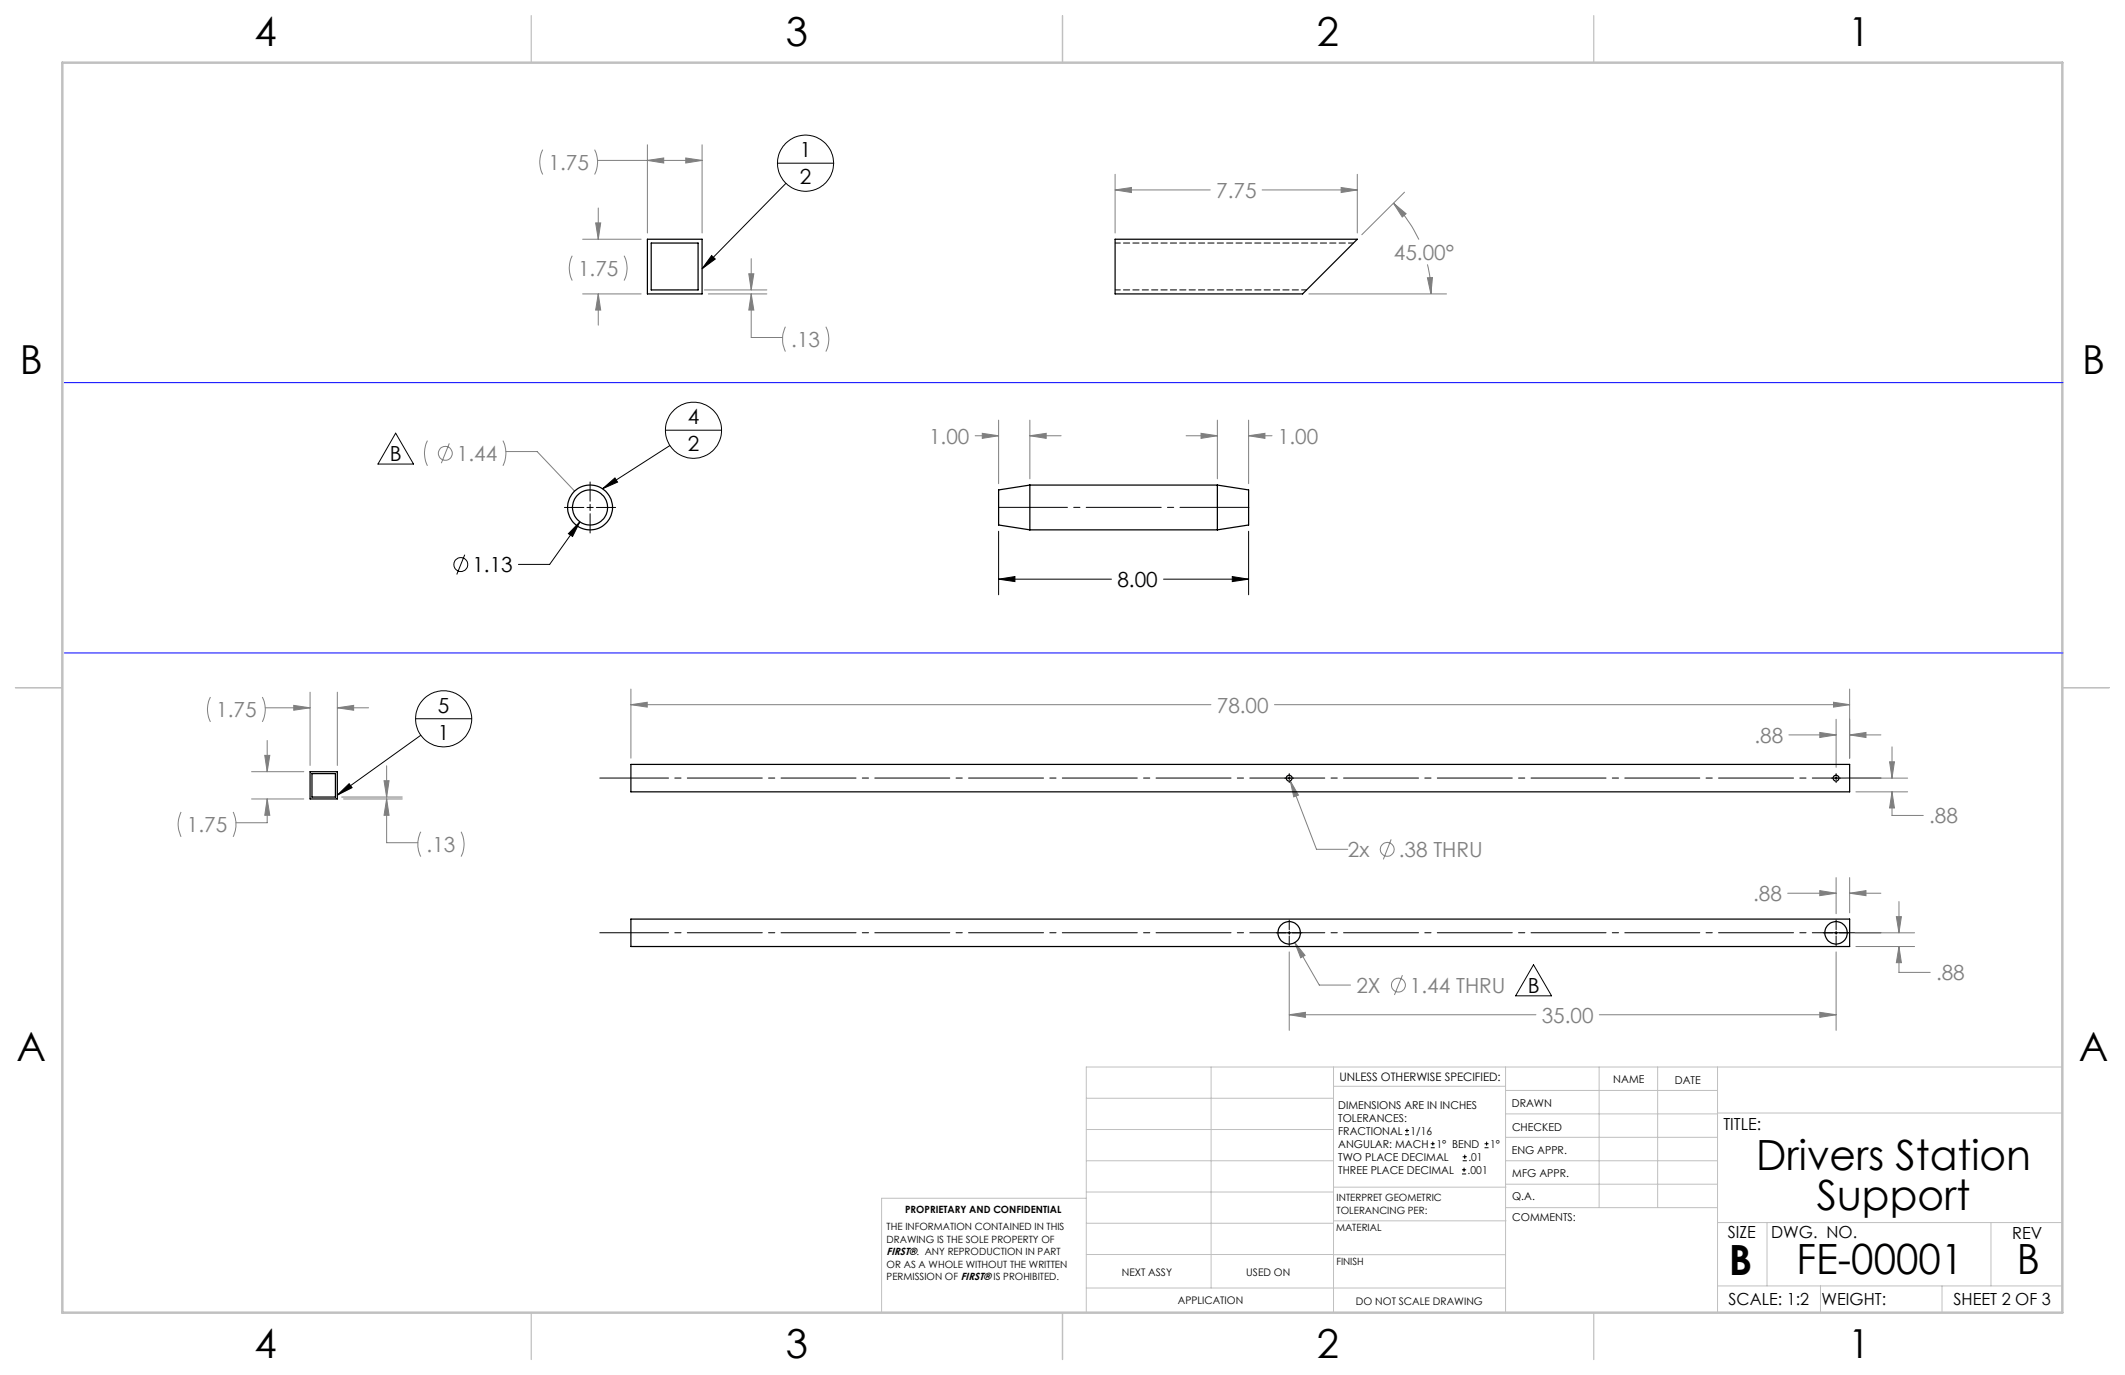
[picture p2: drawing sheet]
<svg xmlns="http://www.w3.org/2000/svg" width="432mm" height="279mm" viewBox="0 0 432 279" stroke-linecap="round" stroke-linejoin="round" font-family="sans-serif">
<g fill="none" stroke="#c0c0c0" stroke-width=".2">
<path d="M246.1 216.8v44.9M271 216.8v49.9M305.9 216.8v49.9M324.9 216.8v28.6M336.8 216.8v28.6M349 216.8v49.9M419.1 216.8h-198.4v49.9M220.7 235.9h50.3M220.7 229.5h50.3M220.7 223.2h50.3M271 220.7h34.9M305.9 231.1h43.1"/>
<path d="M305.9 226.3h43.1M305.9 221.6h43.1M305.9 235.9h43.1M349 226.2h70.1M220.7 248.6h50.3M220.7 242.2h50.3M220.7 254.9h50.3M220.7 243.5h-41.6v23.2M271 255h34.9M271 248.1h35M271 241.2h35M305.9 240.6h43.1"/>
<path d="M306 245.4h43M349 248.4h70.1M359.1 248.4v12.9M404.6 248.4v12.9M220.7 261.7h85.2M349 261.3h70.1M369.9 261.3v5.4M394.6 261.3v5.4"/>
</g>
<path d="M108 3.2v9.5M215.9 3.2v9.5M323.9 3.2v9.5M3.1 139.7h9.6M419.1 139.7h9.5M108 266.7v9.6M215.9 266.7v9.6M323.9 266.7v9.6" fill="none" stroke="#c0c0c0" stroke-width=".25"/>
<path d="M12.7 12.7h406.4v254h-406.4z" fill="none" stroke="#c0c0c0" stroke-width=".5"/>
<g fill="none" stroke="#000" stroke-width=".2">
<path d="M158 33.2h11.4M159.7 37.3l-17 17.3M144.6 51.9l.7 .7-2.6 2zM80.4 88l3.6 6.3h-7.2zM119.9 97.9v3.9M122.4 99.3l2.6-2.2 .5 .9zM135.2 87.4h11.4M136.1 90.5l-13.7 8.8M94.4 112.7l-1.6 4M114.7 103.1h3.9M117.8 106l-1.5 3-.8-.6zM117.8 106l-6.1 8.7h-6.4"/>
<path d="M119.3 103.1h1.2M119.9 102.5v1.3M119.9 104.4v3.9M121.2 103.1h3.9M202.9 117.7l3.3-.5v1zM202.9 107.9v13M202.9 117.7h22.9M236.4 117.7h17.3M250.4 117.2l3.3 .5-3.3 .5zM253.7 107.9v13M84.5 146h11.3M85.5 149.4l-17 12.2"/>
<path d="M261.1 158.1h.2M261.7 158.1h.6M262 157.2v.3M262 157.8v.6M262 158.7v.3M262.6 158.1h.3M372.2 158.1h.3M372.8 158.1h.6M373.1 157.2v.3M373.1 157.8v.6M373.1 158.7v.3M373.7 158.1h.3"/>
<path d="M68.5 161.6l2.4-2.4 .6 .9zM259.4 189.5h1.9M261.7 189.5h.6M262 186.9v2M262 189.2v.7M262 190.2v2M262.6 189.5h1.9M311.6 196l3.7 6.4h-7.3zM370.5 189.5h2M372.8 189.5h.6M373.1 186.9v2M373.1 189.2v.7"/>
<path d="M373.1 190.2v2M373.7 189.5h2"/>
<circle cx="163.7" cy="33.2" r="5.7"/>
<circle cx="140.9" cy="87.4" r="5.7"/>
<circle cx="93.6" cy="114.7" r="1.41"/>
<circle cx="90.2" cy="146.1" r="5.7"/>
</g>
<g fill="none" stroke="#7f7f7f" stroke-width=".2">
<path d="M110.3 30.4a5.6 5.6 0 0 0 0 5.1M120.8 30.4a5.6 5.6 0 0 1 0 5.1M121.4 32.6h21.3M131.6 32.6l3.3-.5v1zM131.6 29.4v17.9M139.3 32.1l3.4 .5-3.4 .5zM142.7 29.4v17.9M226.6 38.6l3.3-.5v1zM226.6 35.4v11.9M226.6 38.6h19.3M256.5 38.6h19.3M272.5 38.1l3.3 .5-3.3 .5z"/>
<path d="M275.8 35.4v11.9M285.4 39.1l-8.7 8.6M116.3 52a5.6 5.6 0 0 0 0 5M118.4 48.6h11.9M118.4 59.7h11.9M121 45.3h1.1l-.5 3.3zM121.6 59.7l.5 3.3h-1.1zM121.6 42.3v6.3M121.6 59.7v6.4M126.8 52a5.6 5.6 0 0 1 0 5M143.1 58.9h12.7M143.9 59.7h11.9"/>
<path d="M152.2 55.6h1l-.6 3.3zM152.6 59.7l.6 3.3h-1zM152.6 59.7v8.9h6.4M152.6 52.6v6.3M266 59.7h27.9M283.1 41.3l2.6 2.1-.8 .7zM283.1 41.3a28 28 0 0 1 5.2 7.4M290.1 56.4h1l-.3 3.3zM290.1 53.7a25.5 25.5 0 0 1 .7 6M159.6 66.4a5.9 5.9 0 0 0 0 5M167.8 66.4a5.6 5.6 0 0 1 0 5M86.9 89.5a5.7 5.7 0 0 0 0 5.2"/>
<path d="M91.3 90.1l-1.6 4M102.2 89.5a5.7 5.7 0 0 1 0 5.2M102.8 91.8h6.3l7.7 8M198.2 88.5h4.7M199.6 88.1l3.3 .4-3.3 .6zM202.9 85.4v12.9M209.3 88.5l3.3-.4v1zM209.3 85.4v11.9M209.3 88.5h6.3M241 88.5h6.4M244.1 88.1l3.3 .4-3.3 .6zM247.4 85.4v11.9"/>
<path d="M253.7 88.5l3.3-.4v1zM253.7 88.5h4.8M253.7 85.4v12.9M42.8 141.6a5.6 5.6 0 0 0 0 5.1M51.1 156.8h10.6M53.3 141.6a5.6 5.6 0 0 1 0 5.1M53.8 153.5h1l-.5 3.3zM53.9 143.8h9.1M54.3 150.5v6.3M59.7 143.3l3.3 .5-3.3 .5zM63 140.7v14.8M68.5 143.8l3.4-.5v1z"/>
<path d="M68.5 140.7v14.8M68.5 143.8h6.4M78 158.6h1.1l-.5 3.4zM78.6 155.6v6.4M128.2 143.2l3.3-.5v1zM128.2 140v14.1M128.2 143.2h117.9M259 143.2h116.8M262.2 158.7l1.6 2.9-.9 .3zM262.2 158.7l5.3 13.9h6.4M363.5 149.3h9.6M369.8 148.8l3.3 .5-3.3 .6z"/>
<path d="M372.6 142.7l3.2 .5-3.2 .5zM373.1 146.2v9.7M375.2 158.1h12.4M375.8 149.3l3.4-.5v1.1zM375.8 140v14.1M375.8 149.3h6.4M384 154.8h1l-.5 3.3zM384.5 151.8v6.3M36.8 165a5.6 5.6 0 0 0 0 5M47.4 165a5.9 5.9 0 0 1 0 5M51.1 162.3h10.6M54.3 162.3l.5 3.4h-1z"/>
<path d="M54.3 162.3v4.9h-6.4M69.4 162h12.3M69.8 162.3h11.9M78.6 162.3l.5 3.4h-1.1zM78.6 162.3v8.9h6.3M85.5 169a5.6 5.6 0 0 0 0 5.1M93.7 169a5.6 5.6 0 0 1 0 5.1M282.7 170.6l-1.6 4M373.1 178.3v7.4M375.8 178.3v7.2M377.1 160.9h10.5M384.5 160.9l.5 3.3h-1z"/>
<path d="M384.5 160.9v4.8h6.3M262 193.4v16M263.1 191.5l2.1 2.6-.9 .5zM263.1 191.5l5 8.7h6.3M285 198.2l-1.6 4M363.3 181.5h9.8M369.8 181l3.3 .5-3.3 .5zM373.1 193.4v16M375.8 181.5l3.4-.5v1zM375.8 181.5h6.4M376.9 189.5h12.1M377.1 192.3h11.9"/>
<path d="M385.3 186.3h1.1l-.5 3.2zM385.9 192.3l.5 3.3h-1.1zM385.9 192.3v5.3h6.3M385.9 183.2v6.3M262 206.2l3.3-.5v1zM262 206.2h50.1M325 206.2h48.1M369.8 205.7l3.3 .5-3.3 .5z"/>
<circle cx="90.5" cy="92.1" r="1.41"/>
<circle cx="281.9" cy="172.6" r="1.41"/>
<circle cx="284.2" cy="200.2" r="1.41"/>
</g>
<path d="M202.9 103.1h50.8M121.9 158.1h260.3M121.9 189.5h260.3" fill="none" stroke="#000" stroke-width=".2" stroke-dasharray="15.2 1.3 1.3 1.3" stroke-dashoffset="1.3"/>
<path d="M13.1 77.8h406.1M13.1 132.7h406.1" fill="none" stroke="#00f" stroke-width=".2"/>
<g fill="#000">
<path d="M144.6 51.9l.7 .7-2.6 2zM122.4 99.3l2.6-2.2 .5 .9zM68.5 161.6l2.4-2.4 .6 .9z"/>
<path d="M117.8 106l-2.3 2.4 .8 .6zM202.9 117.7l3.3-.5v1zM250.4 117.2l3.3 .5-3.3 .5z"/>
</g>
<path d="M139.3 32.1l3.4 .5-3.4 .5zM131.6 32.6l3.3-.5v1zM121 45.3h1.1l-.5 3.3zM121.6 59.7l.5 3.3h-1.1zM152.2 55.6h1l-.6 3.3zM152.6 59.7l.6 3.3h-1zM226.6 38.6l3.3-.5v1zM272.5 38.1l3.3 .5-3.3 .5zM290.1 56.4h1l-.3 3.3zM283.1 41.3l2.6 2.1-.8 .7zM209.3 88.5l3.3-.4v1zM199.6 88.1l3.3 .4-3.3 .6zM244.1 88.1l3.3 .4-3.3 .6zM253.7 88.5l3.3-.4v1zM68.5 143.8l3.4-.5v1zM59.7 143.3l3.3 .5-3.3 .5zM78 158.6h1.1l-.5 3.4zM78.6 162.3l.5 3.4h-1.1zM53.8 153.5h1l-.5 3.3zM54.3 162.3l.5 3.4h-1zM128.2 143.2l3.3-.5v1zM372.6 142.7l3.2 .5-3.2 .5zM369.8 148.8l3.3 .5-3.3 .6zM375.8 149.3l3.4-.5v1.1zM384 154.8h1l-.5 3.3zM384.5 160.9l.5 3.3h-1zM262.2 158.7l.7 3.2 .9-.3zM263.1 191.5l1.2 3.1 .9-.5zM262 206.2l3.3-.5v1zM369.8 205.7l3.3 .5-3.3 .5zM375.8 181.5l3.4-.5v1zM369.8 181l3.3 .5-3.3 .5zM385.3 186.3h1.1l-.5 3.2zM385.9 192.3l.5 3.3h-1.1z" fill="#7f7f7f"/>
<g fill="none" stroke="#000" stroke-width=".25">
<path d="M131.6 48.6h11.1v11.1h-11.1zM132.3 49.4h9.6v9.5h-9.6zM226.6 48.6h49.2l-11.1 11.1h-38.1zM209.3 98.6v9.1M209.3 98.6l-6.4 1v7.1l6.4 1M209.3 98.6h38.1M247.4 98.6v9.1M247.4 98.6l6.3 1v7.1l-6.3 1M209.3 107.7h38.1M63 156.8h5.5v5.5h-5.5zM63.4 157.2h4.8v4.8h-4.8zM128.2 155.3h247.6v5.6h-247.6z"/>
<path d="M128.2 186.8h247.6v5.5h-247.6z"/>
<circle cx="119.9" cy="103.1" r="4.6"/>
<circle cx="119.9" cy="103.1" r="3.6"/>
<circle cx="262" cy="158.1" r=".59"/>
<circle cx="373.1" cy="158.1" r=".59"/>
<circle cx="262" cy="189.5" r="2.28"/>
<circle cx="373.1" cy="189.5" r="2.28"/>
</g>
<path d="M226.6 49.4h48.4M226.6 58.9h38.9" fill="none" stroke="#000" stroke-width=".2" stroke-dasharray="1.3 .6" stroke-dashoffset=".2"/>
<g fill="none" stroke="#000" stroke-width=".2">
<path d="M285.5 230.6h.8M285.5 229.7h.8M285.9 229.3v.9M290.7 233.2h.8M290.7 232.4h.8M291.1 232v.8M297.1 238.5h.8M297.1 237.7h.8M297.2 235.9h.9M297.2 235.1h.9M297.5 237.3v.8M297.6 234.6v.9"/>
<path d="M301.7 233.2h.8M301.7 232.4h.8M302.1 232v.8"/>
</g>
<g font-size="8.5">
<text x="356.9" y="237.7">Drivers Station</text>
<text x="369.2" y="245.8">Support</text>
<text x="351.3" y="259">B</text>
<text x="365" y="258.9">FE-00001</text>
<text x="409.8" y="258.9">B</text>
</g>
<g font-size="8.1">
<text x="51.7" y="9.3">4</text>
<text x="159.7" y="9.3">3</text>
<text x="267.6" y="9.3">2</text>
<text x="375.6" y="9.3">1</text>
<text x="4" y="76">B</text>
<text x="423.1" y="76">B</text>
<text x="3.3" y="215.7">A</text>
<text x="422.4" y="215.7">A</text>
<text x="51.7" y="276">4</text>
<text x="159.7" y="276">3</text>
<text x="267.6" y="276">2</text>
<text x="375.6" y="276">1</text>
</g>
<g font-size="4.2" fill="#7f7f7f">
<text x="111.5" y="34.5">1.75</text>
<text x="247.1" y="40.2">7.75</text>
<text x="283.2" y="52.8">45.00°</text>
<text x="117.5" y="56.1">1.75</text>
<text x="160.8" y="70.5">.13</text>
<text x="92.8" y="93.7">1.44</text>
<text x="188.8" y="90.1">1.00</text>
<text x="259.7" y="90.1">1.00</text>
<text x="43.9" y="145.7">1.75</text>
<text x="247.3" y="144.8">78.00</text>
<text x="356.5" y="150.9">.88</text>
<text x="392" y="167.3">.88</text>
<text x="38" y="169.1">1.75</text>
<text x="86.7" y="173.1">.13</text>
<text x="273.9" y="174.1">2x</text>
<text x="284.2" y="174.1">.38 THRU</text>
<text x="356.2" y="183.1">.88</text>
<text x="275.6" y="201.7">2X</text>
<text x="286.5" y="201.7">1.44 THRU</text>
<text x="393.4" y="199.2">.88</text>
<text x="313.3" y="207.8">35.00</text>
</g>
<g font-size="4.2">
<text x="162.5" y="32">1</text>
<text x="162.5" y="37.4">2</text>
<text x="139.8" y="86.3">4</text>
<text x="79.2" y="93.7">B</text>
<text x="139.8" y="91.7">2</text>
<text x="96" y="116.3">1.13</text>
<text x="227.1" y="119.3">8.00</text>
<text x="89" y="144.9">5</text>
<text x="89" y="150.3">1</text>
<text x="310.4" y="201.7">B</text>
</g>
<g font-size="3.4">
<text x="350.2" y="229.5">TITLE:</text>
<text x="351.1" y="251.6">SIZE</text>
<text x="359.9" y="251.6">DWG. NO.</text>
<text x="408.9" y="251.7">REV</text>
<text x="351.2" y="265.2">SCALE: 1:2</text>
<text x="370.1" y="265.3">WEIGHT:</text>
<text x="396.9" y="265.2">SHEET 2 OF 3</text>
</g>
<text font-size="2.4" x="272.2" y="219.7">UNLESS OTHERWISE SPECIFIED:</text>
<g font-size="2.2">
<text x="327.8" y="220.1">NAME</text>
<text x="340.3" y="220.2">DATE</text>
<text x="271.9" y="225.3">DIMENSIONS ARE IN INCHES</text>
<text x="271.9" y="227.9">TOLERANCES:</text>
<text x="307.2" y="224.9">DRAWN</text>
<text x="271.9" y="230.6">FRACTIONAL</text>
<text x="271.9" y="233.2">ANGULAR: MACH</text>
<text x="286.6" y="230.6">1/16</text>
<text x="291.9" y="233.2">1° BEND</text>
<text x="302.8" y="233.2">1°</text>
<text x="307.3" y="229.8">CHECKED</text>
<text x="271.9" y="238.5">THREE PLACE DECIMAL</text>
<text x="271.9" y="235.9">TWO PLACE DECIMAL</text>
<text x="298.2" y="238.5">.001</text>
<text x="298.4" y="235.9">.01</text>
<text x="307.2" y="234.5">ENG APPR.</text>
<text x="307.3" y="239.2">MFG APPR.</text>
<text x="307.3" y="243.9">Q.A.</text>
<text x="307.3" y="248.1">COMMENTS:</text>
</g>
<g font-size="2.1">
<text x="180.2" y="255.1">FIRST®. ANY REPRODUCTION IN PART</text>
<text x="227.9" y="259.2">NEXT ASSY</text>
<text x="253.3" y="259.2">USED ON</text>
<text x="239.3" y="265">APPLICATION</text>
<text x="275.5" y="265.1">DO NOT SCALE DRAWING</text>
</g>
<g font-size="2">
<text x="271.6" y="244.1">INTERPRET GEOMETRIC</text>
<text x="180.2" y="250">THE INFORMATION CONTAINED IN THIS</text>
<text x="183.9" y="246.4">PROPRIETARY AND CONFIDENTIAL</text>
<text x="271.5" y="250.2">MATERIAL</text>
<text x="271.6" y="246.6">TOLERANCING PER:</text>
<text x="180.2" y="252.5">DRAWING IS THE SOLE PROPERTY OF</text>
<text x="180.2" y="257.6">OR AS A WHOLE WITHOUT THE WRITTEN</text>
<text x="271.5" y="257">FINISH</text>
<text x="180.2" y="260.1">PERMISSION OF FIRST® IS PROHIBITED.</text>
</g>
</svg>
